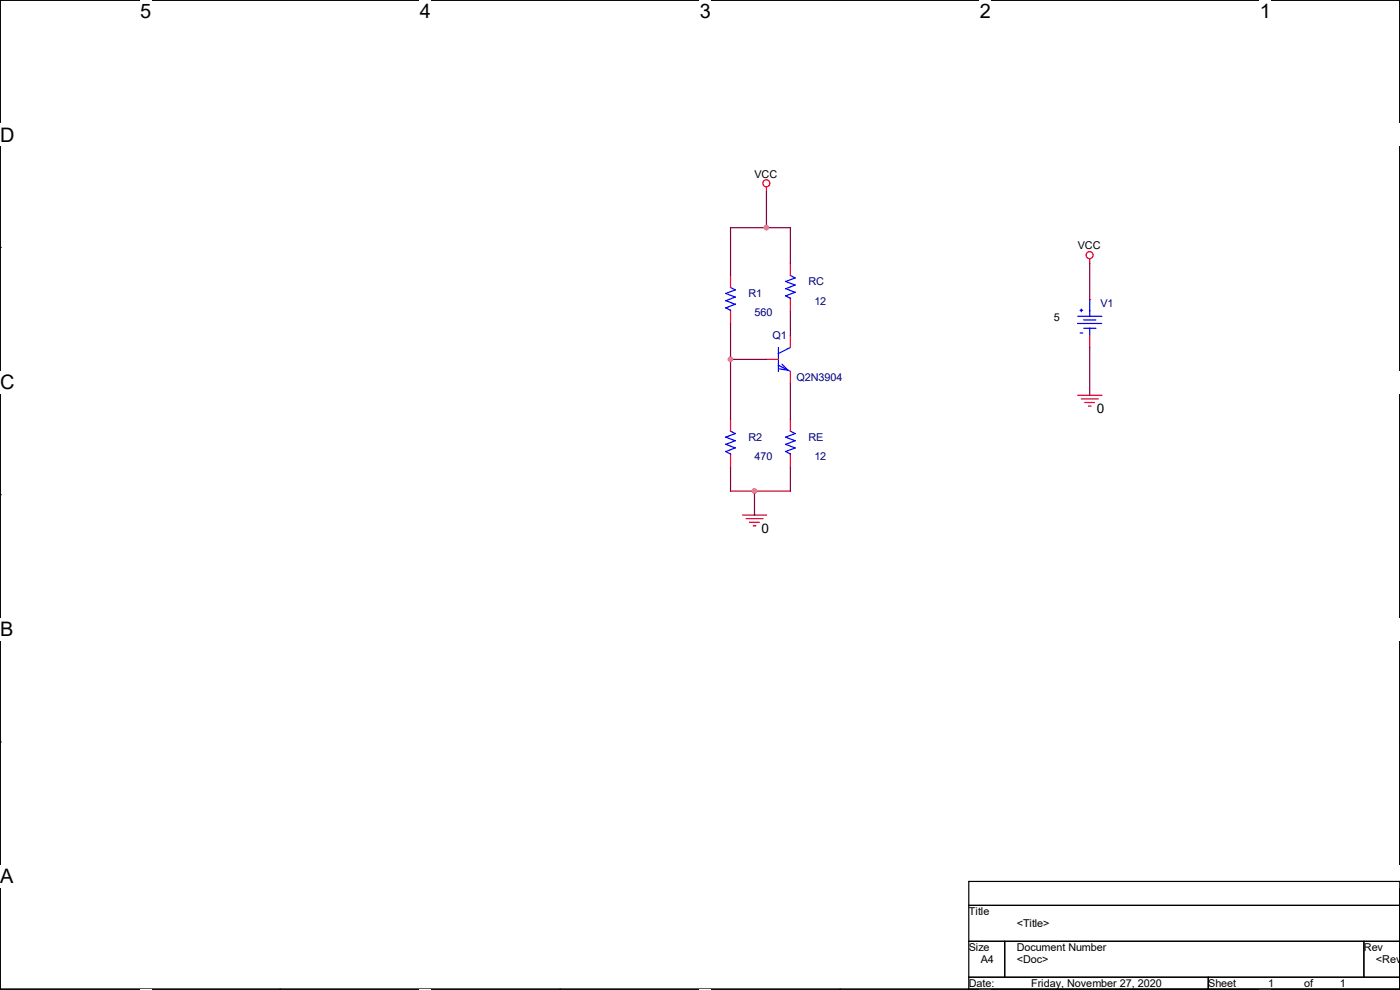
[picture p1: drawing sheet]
<svg xmlns="http://www.w3.org/2000/svg" width="297mm" height="210mm" viewBox="0 0 297 210" stroke-linecap="round" stroke-linejoin="round" font-family="sans-serif">
<path d="M0 0h297v209.8h-297z" fill="none" stroke="#000" stroke-width=".25"/>
<g fill="#fff">
<path d="M29.7 0h2.4v4.8h-2.4z"/>
<path d="M29.7 209.8h2.4v.2h-2.4z"/>
</g>
<path d="M59.4 0h.1M59.4 209.8h.1" fill="none" stroke="#000" stroke-width=".25"/>
<g fill="#fff">
<path d="M89.1 0h2.3v4.8h-2.3z"/>
<path d="M89.1 209.8h2.3v.2h-2.3z"/>
</g>
<path d="M118.8 0h.1M118.8 209.8h.1" fill="none" stroke="#000" stroke-width=".25"/>
<g fill="#fff">
<path d="M148.5 0h2.3v4.8h-2.3z"/>
<path d="M148.5 209.8h2.3v.2h-2.3z"/>
</g>
<path d="M178.2 0h.1M178.2 209.8h.1" fill="none" stroke="#000" stroke-width=".25"/>
<g fill="#fff">
<path d="M207.9 0h2.3v4.8h-2.3z"/>
<path d="M207.9 209.8h2.3v.2h-2.3z"/>
</g>
<path d="M237.6 0h.1M237.6 209.8h.1" fill="none" stroke="#000" stroke-width=".25"/>
<g fill="#fff">
<path d="M267.3 0h2.3v4.8h-2.3z"/>
<path d="M267.3 209.8h2.3v.2h-2.3z"/>
<path d="M0 26.2h3.1v4.8h-3.1z"/>
<path d="M297 26.2v4.8z"/>
<path d="M0 78.7h3.1v4.7h-3.1z"/>
<path d="M297 78.7v4.7z"/>
</g>
<path d="M0 52.5h.1M297 52.5h.1" fill="none" stroke="#000" stroke-width=".25"/>
<g fill="#fff">
<path d="M0 131.1h2.9v4.8h-2.9z"/>
<path d="M297 131.1v4.8z"/>
</g>
<path d="M0 104.9h.1M297 104.9h.1" fill="none" stroke="#000" stroke-width=".25"/>
<g fill="#fff">
<path d="M0 183.6h2.9v4.7h-2.9z"/>
<path d="M296.9 183.6h.1v4.7h-.1z"/>
</g>
<path d="M0 157.4h.1M297 157.4h.1M205.5 187h91.5v22.8h-91.5zM205.5 192.1h91.5M205.5 199.7h91.5M213.1 199.7v7.6M289.3 199.7v7.6M205.5 207.3h91.5M256.3 207.3v2.5" fill="none" stroke="#000" stroke-width=".25"/>
<g fill="none" stroke="#f00" stroke-width=".25">
<path d="M162.6 39.7v1M155 58.5v2.5M167.7 55.9v2.6M231.2 54.9v1.1M155 66.1v2.5M162.6 76.2h2.5M167.7 63.5v2.6M167.7 71.2v2.5M167.7 78.8v2.5M231.2 63.5h.1M231.2 71.2v2.5M155 88.9v2.6"/>
<path d="M155 96.6v2.5M167.7 88.9v2.6M167.7 96.6v2.5M228.6 83.9h5.2M229.4 84.6h3.6M230.1 85.4h2.1M230.9 86.1h.6M157.5 109.3h5.1M158.3 110h3.6M159 110.8h2.1M159.8 111.5h.6"/>
<circle cx="162.6" cy="38.9" r=".74"/>
<circle cx="231.2" cy="54.1" r=".74"/>
</g>
<g fill="none" stroke="#00f" stroke-width=".25">
<path d="M166.6 59.7l2.1 .8M167.6 58.4l1.1 .6M168.7 58.9l-2 .8M153.9 65.3l1.1 .5M153.9 63.8l2.1 .8M153.9 62.2l2.1 .8M154.9 61l1.1 .5M155 65.8v.3M156 64.5l-2 .8M156 63l-2 .8M156 61.5l-2 .8M165.1 77.5l2.6 1.3"/>
<path d="M165.1 73.7v5.1M165.9 77.3l1.3 1.2-1.8-.2M166.6 62.7l1.1 .6M166.6 61.2l2.1 .8M167.7 73.7l-2.6 1.3M167.7 63.2v.3M168.7 62l-2 .8M168.7 60.5l-2 .8M228.6 68.6h5.1M228.6 67.1h5.2M229.2 65.8h.5M229.2 70.7h.5"/>
<path d="M229.4 65.6v.5M229.9 67.9h2.6M229.9 69.6h2.6M231.2 63.5v3.6M231.2 69.6v1.6M153.9 95.8l1.1 .5M153.9 94.2l2.1 .8M153.9 92.7l2.1 .8M154.9 91.4l1.1 .6M155 96.3v.3M156 95l-2 .8M156 93.5l-2 .8"/>
<path d="M156 91.9l-2 .9M166.6 95.8l1.1 .5M166.6 94.2l2.1 .8M166.6 92.7l2.1 .8M167.6 91.4l1.1 .6M167.7 96.3v.3M168.7 95l-2 .8M168.7 93.5l-2 .8M168.7 91.9l-2 .9"/>
</g>
<path d="M162.6 40.7v7.6M167.7 56v-7.7h-12.7v10.2M231.2 55.9v7.7M155 76.2h7.6M155 68.6v20.4M167.7 66.1v5.1M231.2 73.7v10.2M155 99.1v5.1M167.7 81.3v7.7M167.7 99.1v5.1M155 104.2h12.7M160.1 104.2v5.1" fill="none" stroke="#800040" stroke-width=".25"/>
<g fill="#f0f" stroke="#f0f" stroke-width=".25">
<circle cx="155" cy="76.2" r=".49"/>
<circle cx="160" cy="104.2" r=".49"/>
<circle cx="162.6" cy="48.3" r=".49"/>
</g>
<g font-size="4.2">
<text x="29.7" y="3.9">5</text>
<text x="89.1" y="3.9">4</text>
<text x="148.5" y="3.9">3</text>
<text x="207.9" y="3.9">2</text>
<text x="267.3" y="3.9">1</text>
<text x="0" y="30.1">D</text>
<text x="0" y="82.5">C</text>
<text x="0" y="135">B</text>
<text x="0" y="187.4">A</text>
<text x="297" y="187.4">A</text>
</g>
<g font-size="2.8">
<text x="232.7" y="87.7">0</text>
<text x="161.6" y="113.1">0</text>
</g>
<g font-size="2.3">
<text x="160.1" y="37.7">VCC</text>
<text x="228.6" y="52.9">VCC</text>
<text x="223.6" y="68.2">5</text>
<text x="205.5" y="194.1">Title</text>
<text x="215.7" y="196.7">&lt;Title&gt;</text>
<text x="205.5" y="201.8">Size</text>
<text x="215.7" y="201.8">Document Number</text>
<text x="289.3" y="201.8">Rev</text>
<text x="205.5" y="209.4">Date:</text>
<text x="208.1" y="204.3">A4</text>
<text x="215.7" y="204.3">&lt;Doc&gt;</text>
<text x="218.7" y="209.4">Friday, November 27, 2020</text>
<text x="256.3" y="209.4">Sheet</text>
<text x="269" y="209.4">1</text>
<text x="276.7" y="209.4">of</text>
<text x="284.3" y="209.4">1</text>
<text x="291.9" y="204.3">&lt;RevC</text>
</g>
<g font-size="2.3" fill="#000080">
<text x="158.8" y="63.1">R1</text>
<text x="171.5" y="60.5">RC</text>
<text x="172.8" y="64.6">12</text>
<text x="233.5" y="65.1">V1</text>
<text x="160.1" y="67.1">560</text>
<text x="163.9" y="72">Q1</text>
<text x="169" y="80.9">Q2N3904</text>
<text x="158.8" y="93.6">R2</text>
<text x="171.5" y="93.6">RE</text>
<text x="160.1" y="97.6">470</text>
<text x="172.8" y="97.6">12</text>
</g>
</svg>
